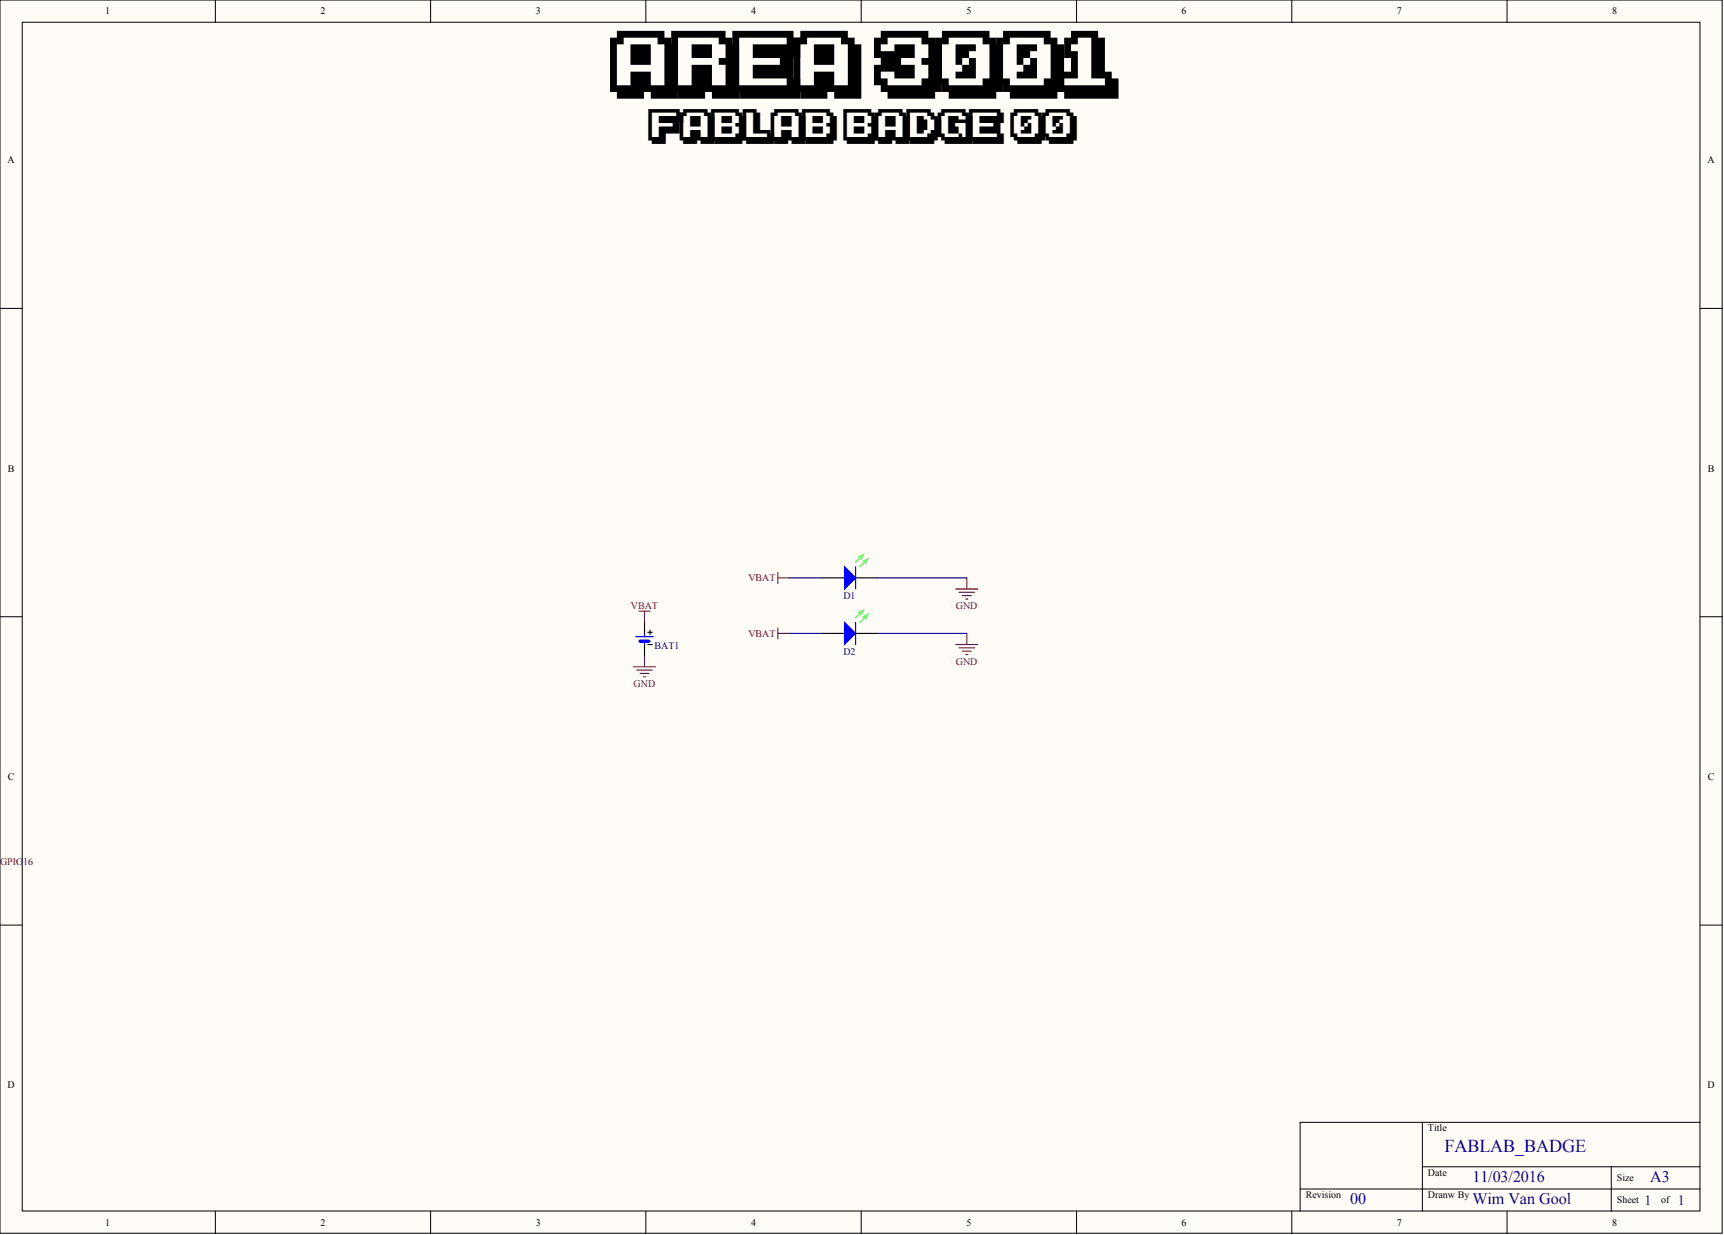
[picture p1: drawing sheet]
<svg xmlns="http://www.w3.org/2000/svg" width="393mm" height="282mm" viewBox="0 0 393 282" stroke-linecap="round" stroke-linejoin="round" font-family="sans-serif">
<g fill="#fffcf8" stroke="#000" stroke-width=".23">
<path d="M0 0h392.9v281.5h-392.9z"/>
<path d="M5.1 5.1h382.8v271.3h-382.8z"/>
</g>
<g fill="none" stroke="#000" stroke-width=".23">
<path d="M49.1 0v5.1M98.2 0v5.1M147.4 0v5.1M196.5 0v5.1M245.6 0v5.1M294.7 0v5.1M343.8 0v5.1M0 70.4h5.1M387.9 70.4h5.1M0 140.8h5.1M387.9 140.8h5.1M0 211.1h5.1"/>
<path d="M387.9 211.1h5.1M324.5 256.2v20.2M387.9 256.2h-91.3v20.2M49.1 276.4v5.1M98.2 276.4v5.1M147.4 276.4v5.1M196.5 276.4v5.1M245.6 276.4v5.1M294.7 276.4v5.1M296.6 271.4h91.3M324.5 266.3h63.4M343.8 276.4v5.1"/>
<path d="M367.6 266.3v10.1"/>
</g>
<path d="M177.5 130.6v2.6M177.5 131.9h2.5M218 134.4h5.1M218.8 135.2h3.6M219.6 135.9h2M220.3 136.7h.5M220.6 131.9v2.5" fill="none" stroke="#800000" stroke-width=".25"/>
<path d="M187.6 131.9h5.1M195.2 131.9h5.1" fill="none" stroke="#000" stroke-width=".25"/>
<path d="M192.7 129.3l2.5 2.6-2.5 2.5z" fill="#00f"/>
<path d="M192.7 129.3l2.5 2.6-2.5 2.5z" fill="none" stroke="#00f" stroke-width=".25"/>
<path d="M197 126.6l-1.8 1.7M198 127.6l-1.8 1.7" fill="none" stroke="#0f0" stroke-width=".25"/>
<path d="M197 128.1l1-.5-.5 1z" fill="#0f0"/>
<path d="M197 128.1l1-.5-.5 1z" fill="none" stroke="#0f0" stroke-width=".25"/>
<path d="M196 127.1l1-.5-.5 1z" fill="#0f0"/>
<path d="M196 127.1l1-.5-.5 1z" fill="none" stroke="#0f0" stroke-width=".25"/>
<path d="M195.2 129.3v5.1" fill="none" stroke="#00f" stroke-width=".25"/>
<path d="M180 131.9h7.6" fill="none" stroke="#000080" stroke-width=".25"/>
<path d="M187.6 144.6h5.1M195.2 144.6h5.1" fill="none" stroke="#000" stroke-width=".25"/>
<path d="M192.7 142l2.5 2.6-2.5 2.5z" fill="#00f"/>
<path d="M192.7 142l2.5 2.6-2.5 2.5z" fill="none" stroke="#00f" stroke-width=".25"/>
<path d="M197 139.2l-1.8 1.8M198 140.3l-1.8 1.7" fill="none" stroke="#0f0" stroke-width=".25"/>
<path d="M197 140.8l1-.5-.5 1z" fill="#0f0"/>
<path d="M197 140.8l1-.5-.5 1z" fill="none" stroke="#0f0" stroke-width=".25"/>
<path d="M196 139.7l1-.5-.5 1.1z" fill="#0f0"/>
<path d="M196 139.7l1-.5-.5 1.1z" fill="none" stroke="#0f0" stroke-width=".25"/>
<path d="M145 145.3h4.1M147.1 144.6v.7M147.1 146.3v.8M195.2 142v5.1" fill="none" stroke="#00f" stroke-width=".25"/>
<path d="M200.3 131.9h20.3M180 144.6h7.6M200.3 144.6h20.3" fill="none" stroke="#000080" stroke-width=".25"/>
<g fill="none" stroke="#800000" stroke-width=".25">
<path d="M145.8 139.5h2.5M147.1 139.5v2.5M144.5 152.2h5.1M145.3 152.9h3.5M146 153.7h2.1M146.8 154.5h.5M147.1 149.6v2.6M177.5 143.3v2.5M177.5 144.6h2.5M218 147.1h5.1M218.8 147.9h3.6M219.6 148.6h2"/>
<path d="M220.3 149.4h.5M220.6 144.6v2.5"/>
</g>
<path d="M147.1 142v2.6M147.1 147.1v2.5M147.8 144.3h1M147.8 147.1h1M148.3 143.8v1" fill="none" stroke="#000" stroke-width=".25"/>
<path d="M146 146.3h2.1" fill="none" stroke="#00f" stroke-width=".76"/>
<text font-size="15.9" x="139.2" y="19.5">AREA 3001</text>
<text font-size="8.2" x="147.9" y="31.2">FABLAB BADGE 00</text>
<text font-size="4.1" fill="#11037f" x="329.6" y="262.9">FABLAB_BADGE</text>
<g font-size="3.7" fill="#11037f">
<text x="335.9" y="269.8">11/03/2016</text>
<text x="376.5" y="269.8">A3</text>
<text x="308" y="274.9">00</text>
<text x="335.9" y="274.9">Wim Van Gool</text>
</g>
<g font-size="3.2" fill="#11037f">
<text x="375.2" y="275">1</text>
<text x="382.8" y="275">1</text>
</g>
<g font-size="2.3">
<text x="24" y="3.3">1</text>
<text x="73.1" y="3.3">2</text>
<text x="122.2" y="3.3">3</text>
<text x="171.3" y="3.3">4</text>
<text x="220.5" y="3.3">5</text>
<text x="269.6" y="3.3">6</text>
<text x="318.7" y="3.3">7</text>
<text x="367.8" y="3.3">8</text>
<text x="1.7" y="37.2">A</text>
<text x="389.6" y="37.2">A</text>
<text x="1.8" y="107.6">B</text>
<text x="389.7" y="107.6">B</text>
<text x="1.8" y="178">C</text>
<text x="389.7" y="178">C</text>
<text x="1.7" y="248.4">D</text>
<text x="389.6" y="248.4">D</text>
<text x="325.8" y="258.2">Title</text>
<text x="325.8" y="268.3">Date</text>
<text x="368.9" y="269.6">Size</text>
<text x="297.9" y="273.4">Revision</text>
<text x="325.8" y="273.4">Dranw By</text>
<text x="368.9" y="274.7">Sheet</text>
<text x="379" y="274.7">of</text>
<text x="24" y="279.7">1</text>
<text x="73.1" y="279.7">2</text>
<text x="122.2" y="279.7">3</text>
<text x="171.3" y="279.7">4</text>
<text x="220.5" y="279.7">5</text>
<text x="269.6" y="279.7">6</text>
<text x="318.7" y="279.7">7</text>
<text x="367.8" y="279.7">8</text>
</g>
<g font-size="2.3" fill="#800000">
<text x="170.8" y="132.6">VBAT</text>
<text x="143.9" y="139">VBAT</text>
<text x="218.1" y="139">GND</text>
<text x="170.8" y="145.3">VBAT</text>
<text x="218.1" y="151.7">GND</text>
<text x="144.6" y="156.7">GND</text>
<text x="0" y="197.3">GPIO16</text>
</g>
<g font-size="2.3" fill="#000080">
<text x="192.4" y="136.7">D1</text>
<text x="149.3" y="148.1">BAT1</text>
<text x="192.4" y="149.4">D2</text>
</g>
</svg>
